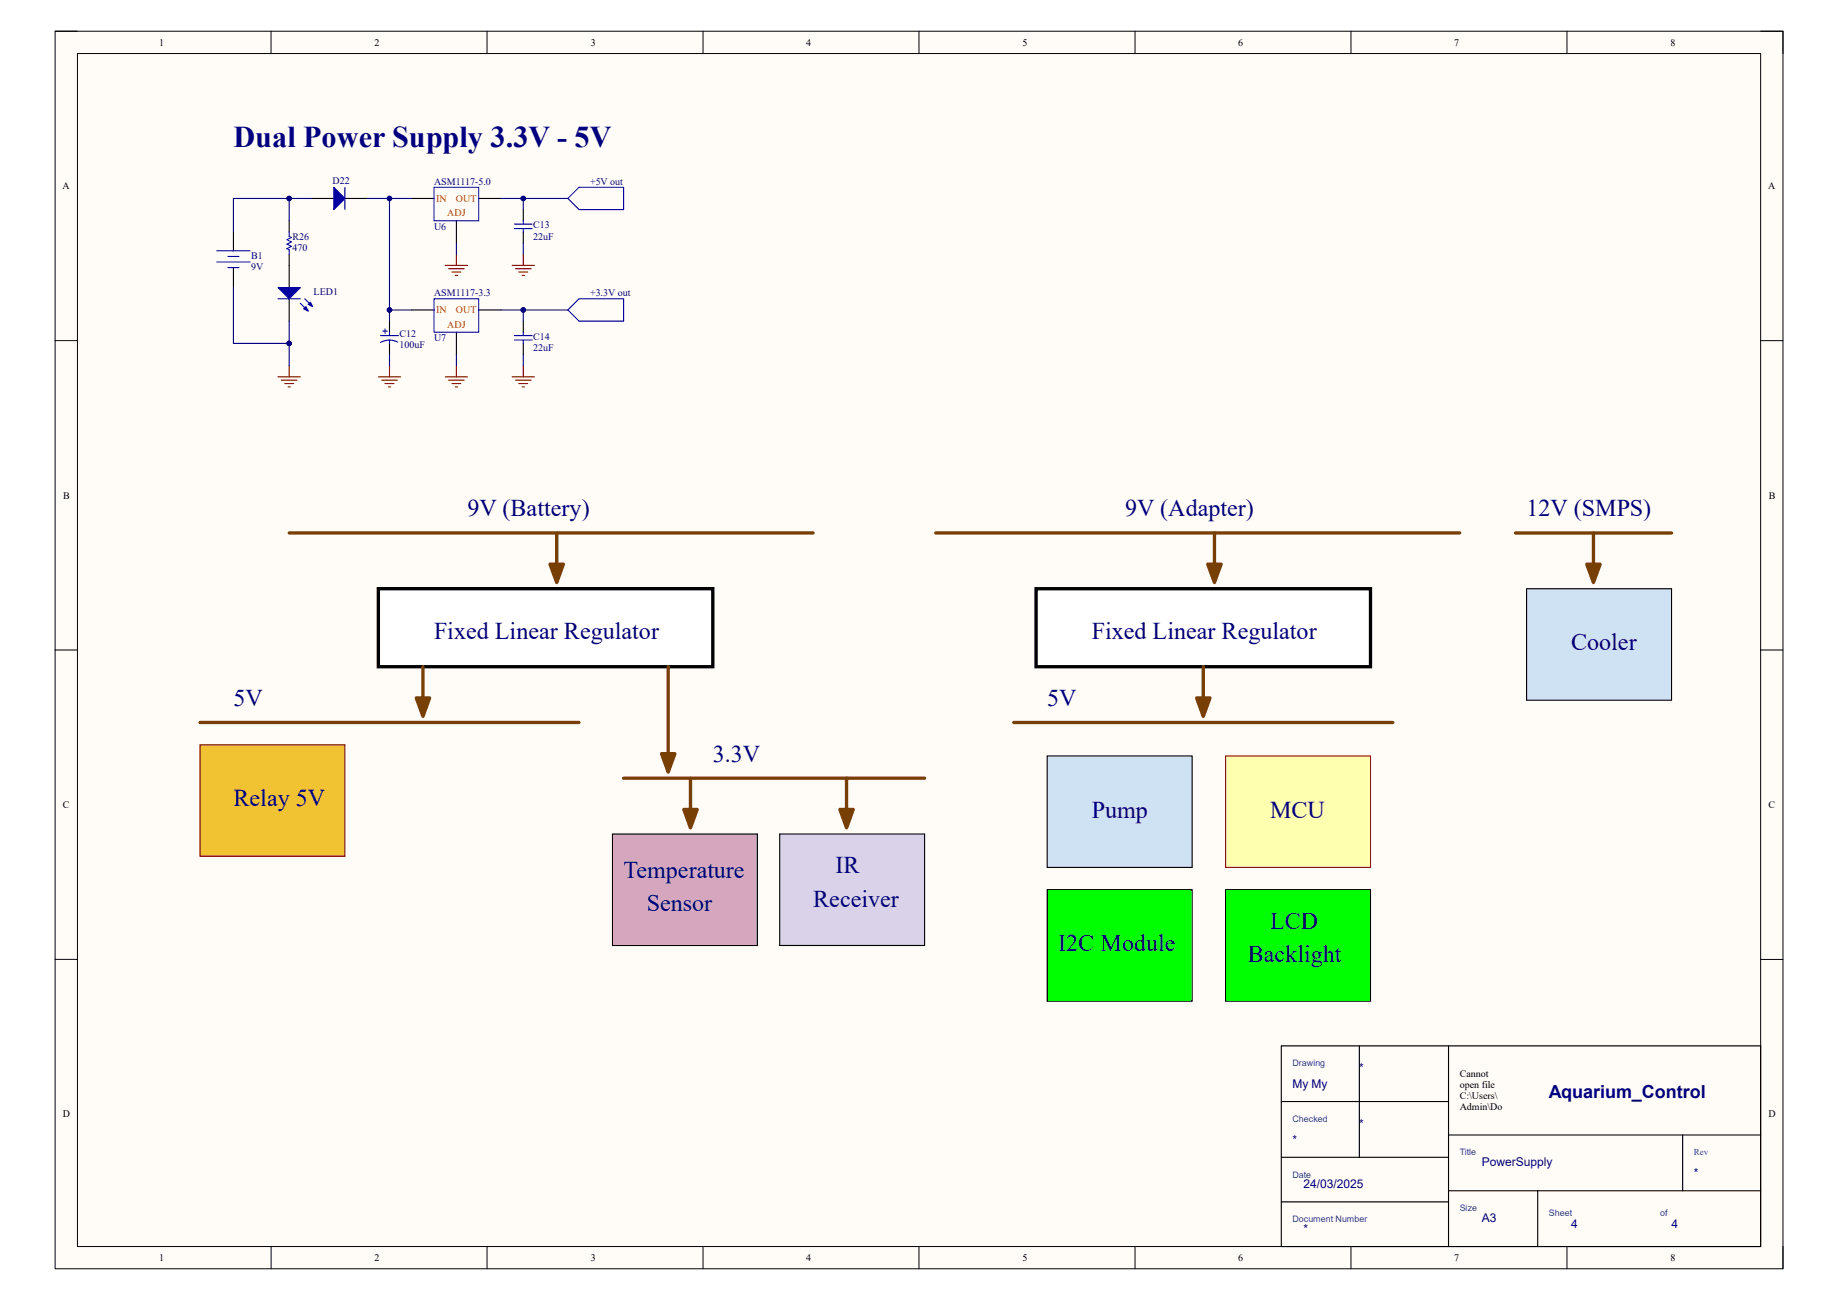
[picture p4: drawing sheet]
<svg xmlns="http://www.w3.org/2000/svg" width="420mm" height="297mm" viewBox="0 0 420 297" stroke-linecap="round" stroke-linejoin="round" font-family="sans-serif">
<path d="M12.6 7.1h394.8v282.8h-394.8z" fill-rule="evenodd" fill="#fffcf8"/>
<path d="M12.6 7.1h394.8v282.8h-394.8z" fill="none" stroke="#000" stroke-width=".23"/>
<path d="M17.7 12.2h384.6v272.6h-384.6z" fill-rule="evenodd" fill="#fffcf8"/>
<g fill="none" stroke="#000" stroke-width=".23">
<path d="M12.6 7.1h5.1M17.7 12.2h384.6v272.6h-384.6zM61.9 7.1v5.1M111.3 7.1v5.1M160.6 7.1v5.1M210 7.1v5.1M259.4 7.1v5.1M308.7 7.1v5.1M358.1 7.1v5.1M402.3 7.1h5.1v5.1M12.6 77.8h5.1M402.3 77.8h5.1"/>
<path d="M12.6 148.5h5.1M402.3 148.5h5.1M12.6 219.2h5.1M402.3 219.2h5.1M61.9 284.8v5.1M111.3 284.8v5.1M160.6 284.8v5.1M210 284.8v5.1M259.4 284.8v5.1M308.7 284.8v5.1M358.1 284.8v5.1M407.4 284.8v5.1"/>
</g>
<path d="M66.1 50.4v2.6M66.1 58.1v7.6M119.6 47.9v2.5M119.6 53v2.5M66.1 68.3v5.1" fill="none" stroke="#000" stroke-width=".25"/>
<path d="M66.1 53v1l.5 .3-1 .5 1 .5-1 .5 1 .5-1 .5 .5 .3v1M117.5 51.2h4.1M117.5 52.2h4.1M119.6 50.4v.8M119.6 52.2v.8" fill="none" stroke="#00f" stroke-width=".25"/>
<path d="M63.5 65.7h5.1l-2.5 2.6z" fill="#00f"/>
<path d="M63.5 65.7h5.1l-2.5 2.6zM68.6 69.3l1.8 1.8M69.6 68.3l1.8 1.8" fill="none" stroke="#00f" stroke-width=".25"/>
<path d="M69.4 70.6l.5-.5 .5 1z" fill="#00f"/>
<path d="M69.4 70.6l.5-.5 .5 1z" fill="none" stroke="#00f" stroke-width=".25"/>
<path d="M70.4 69.5l.5-.5 .5 1.1z" fill="#00f"/>
<path d="M49.5 57.3h7.7M49.5 59.9h7.7M52.1 58.6h2.5M99.2 42.8h10.2v7.6h-10.2zM129.8 45.3l2.5-2.5h10.2v5.1h-10.2zM52.1 61.1h2.5M63.5 68.3h5.1M70.4 69.5l.5-.5 .5 1.1z" fill="none" stroke="#00f" stroke-width=".25"/>
<path d="M53.3 53v4.3M71.2 45.3h5.1M78.8 45.3h5.1M94.1 45.3h5.1M104.3 50.4v5.1M109.4 45.3h5.1M53.3 61.1v4.6" fill="none" stroke="#000" stroke-width=".25"/>
<path d="M76.3 42.8l2.5 2.5-2.5 2.6z" fill="#00f"/>
<g fill="none" stroke="#00f" stroke-width=".25">
<path d="M76.3 42.8l2.5 2.5-2.5 2.6zM78.8 42.8v5.1M87 76.7h4M87.5 75.7h1M88 75.1v1.1M89 77.7l.8 .1 1.1 .4M89 77.7l-.8 .1-1.2 .4M89 75.9v.8M89 77.7v.8M99.2 68.3h10.2v7.6h-10.2zM117.5 76.7h4.1M117.5 77.7h4.1"/>
<path d="M119.6 75.9v.8M119.6 77.7v.8M132.3 68.3h10.2v5.1h-10.2l-2.5-2.6z"/>
</g>
<g fill="none" stroke="#000" stroke-width=".25">
<path d="M89 73.4v2.5M89 78.5v2.5M94.1 70.8h5.1M104.3 75.9v5.1M109.4 70.8h5.1M119.6 73.4v2.5M119.6 78.5v2.5M292.8 238.9v45.9M292.8 239h109.5v45.8h-109.5M310.6 238.9v25.5M331 238.9v45.9M292.8 251.7h38.2"/>
<path d="M331 259.3h71.3M384.5 259.3v12.8M292.8 264.4h38.2M292.8 274.6h38.2M331 272.1h71.3M351.4 272.1v12.7"/>
</g>
<g fill="none" stroke="#800000" stroke-width=".25">
<path d="M104.3 58.1v2.5M119.6 58.1v2.5M101.7 60.6h5.1M102.5 61.4h3.6M103.3 62.2h2M104 62.9h.5M117 60.6h5.1M117.8 61.4h3.6M118.5 62.2h2.1M119.3 62.9h.5M63.5 86.1h5.1M64.3 86.9h3.6"/>
<path d="M65.1 87.6h2M65.8 88.4h.5M66.1 83.6v2.5M86.5 86.1h5.1M87.2 86.9h3.6M88 87.6h2M88.7 88.4h.6M89 83.6v2.5M101.7 86.1h5.1M102.5 86.9h3.6M103.3 87.6h2M104 88.4h.5"/>
<path d="M104.3 83.6v2.5M117 86.1h5.1M117.8 86.9h3.6M118.5 87.6h2.1M119.3 88.4h.5M119.6 83.6v2.5"/>
</g>
<path d="M66.1 121.8h119.7M346.3 121.8h35.7M45.7 165.1h86.6M142.5 177.8h68.8" fill="none" stroke="#783f04" stroke-width=".76"/>
<path d="M86.5 134.5h76.4v17.8h-76.4z" fill-rule="evenodd" fill="#fff"/>
<path d="M86.5 134.5h76.4v17.8h-76.4z" fill="none" stroke="#000" stroke-width=".76"/>
<path d="M127.2 121.8v10.2" fill="none" stroke="#783f04" stroke-width=".76"/>
<path d="M125.7 128.9h3l-1.5 4.2z" fill="#783f04"/>
<path d="M125.7 128.9h3l-1.5 4.2zM96.6 152.3v10.2" fill="none" stroke="#783f04" stroke-width=".76"/>
<path d="M95.1 159.5h3.1l-1.6 4.2z" fill="#783f04"/>
<path d="M95.1 159.5h3.1l-1.6 4.2zM152.7 152.3v23" fill="none" stroke="#783f04" stroke-width=".76"/>
<path d="M151.2 172.2h3l-1.5 4.2z" fill="#783f04"/>
<path d="M151.2 172.2h3l-1.5 4.2z" fill="none" stroke="#783f04" stroke-width=".76"/>
<path d="M140 190.5h33.1v25.5h-33.1z" fill-rule="evenodd" fill="#d5a6bd"/>
<path d="M140 190.5h33.1v25.5h-33.1z" fill="none" stroke="#000" stroke-width=".25"/>
<path d="M178.2 190.5h33.1v25.5h-33.1z" fill-rule="evenodd" fill="#d9d2e9"/>
<path d="M178.2 190.5h33.1v25.5h-33.1z" fill="none" stroke="#000" stroke-width=".25"/>
<path d="M239.3 203.3h33.1v25.4h-33.1z" fill-rule="evenodd" fill="#0f0"/>
<path d="M239.3 203.3h33.1v25.4h-33.1z" fill="none" stroke="#000" stroke-width=".25"/>
<path d="M280 203.3h33.2v25.4h-33.2z" fill-rule="evenodd" fill="#0f0"/>
<path d="M280 203.3h33.2v25.4h-33.2z" fill="none" stroke="#000" stroke-width=".25"/>
<path d="M280 172.7h33.2v25.5h-33.2z" fill-rule="evenodd" fill="#ffffb0"/>
<path d="M280 172.7h33.2v25.5h-33.2z" fill="none" stroke="#800000" stroke-width=".25"/>
<path d="M45.7 170.2h33.1v25.4h-33.1z" fill-rule="evenodd" fill="#f1c232"/>
<path d="M45.7 170.2h33.1v25.4h-33.1z" fill="none" stroke="#800000" stroke-width=".25"/>
<path d="M231.6 165.1h86.7" fill="none" stroke="#783f04" stroke-width=".76"/>
<path d="M236.7 134.5h76.5v17.8h-76.5z" fill-rule="evenodd" fill="#fff"/>
<path d="M236.7 134.5h76.5v17.8h-76.5z" fill="none" stroke="#000" stroke-width=".76"/>
<path d="M277.5 121.8v10.2" fill="none" stroke="#783f04" stroke-width=".76"/>
<path d="M276 128.9h3l-1.5 4.2z" fill="#783f04"/>
<path d="M276 128.9h3l-1.5 4.2zM275 152.3v10.2" fill="none" stroke="#783f04" stroke-width=".76"/>
<path d="M273.4 159.5h3.1l-1.5 4.2z" fill="#783f04"/>
<path d="M213.8 121.8h119.7M273.4 159.5h3.1l-1.5 4.2z" fill="none" stroke="#783f04" stroke-width=".76"/>
<path d="M239.3 172.7h33.1v25.5h-33.1z" fill-rule="evenodd" fill="#cfe2f3"/>
<path d="M239.3 172.7h33.1v25.5h-33.1z" fill="none" stroke="#000" stroke-width=".25"/>
<path d="M348.8 134.5h33.2v25.5h-33.2z" fill-rule="evenodd" fill="#cfe2f3"/>
<path d="M348.8 134.5h33.2v25.5h-33.2z" fill="none" stroke="#000" stroke-width=".25"/>
<path d="M364.1 121.8v10.2" fill="none" stroke="#783f04" stroke-width=".76"/>
<path d="M362.6 128.9h3l-1.5 4.2z" fill="#783f04"/>
<path d="M362.6 128.9h3l-1.5 4.2zM157.8 177.8v10.2" fill="none" stroke="#783f04" stroke-width=".76"/>
<path d="M156.3 184.9h3l-1.5 4.2z" fill="#783f04"/>
<path d="M193.4 177.8v10.2M156.3 184.9h3l-1.5 4.2z" fill="none" stroke="#783f04" stroke-width=".76"/>
<path d="M191.9 184.9h3.1l-1.6 4.2z" fill="#783f04"/>
<path d="M191.9 184.9h3.1l-1.6 4.2z" fill="none" stroke="#783f04" stroke-width=".76"/>
<path d="M83.9 45.3h10.2" fill="none" stroke="#000080" stroke-width=".25"/>
<circle cx="89" cy="45.3" r=".51" fill="#000080"/>
<circle cx="89" cy="45.3" r=".51" fill="none" stroke="#000080" stroke-width=".23"/>
<path d="M114.5 45.3h15.3" fill="none" stroke="#000080" stroke-width=".25"/>
<circle cx="119.6" cy="45.3" r=".51" fill="#000080"/>
<circle cx="119.6" cy="45.3" r=".51" fill="none" stroke="#000080" stroke-width=".23"/>
<path d="M119.6 45.3v2.6" fill="none" stroke="#000080" stroke-width=".25"/>
<circle cx="119.6" cy="45.3" r=".51" fill="#000080"/>
<circle cx="119.6" cy="45.3" r=".51" fill="none" stroke="#000080" stroke-width=".23"/>
<path d="M89 45.3v25.5h5.1M104.3 55.5v2.6M119.6 55.5v2.6" fill="none" stroke="#000080" stroke-width=".25"/>
<circle cx="89" cy="45.3" r=".51" fill="#000080"/>
<circle cx="89" cy="45.3" r=".51" fill="none" stroke="#000080" stroke-width=".23"/>
<circle cx="89" cy="70.8" r=".51" fill="#000080"/>
<circle cx="89" cy="70.8" r=".51" fill="none" stroke="#000080" stroke-width=".23"/>
<path d="M114.5 70.8h15.3M104.3 81v2.6" fill="none" stroke="#000080" stroke-width=".25"/>
<circle cx="119.6" cy="70.8" r=".51" fill="#000080"/>
<circle cx="119.6" cy="70.8" r=".51" fill="none" stroke="#000080" stroke-width=".23"/>
<path d="M119.6 70.8v2.6" fill="none" stroke="#000080" stroke-width=".25"/>
<circle cx="119.6" cy="70.8" r=".51" fill="#000080"/>
<circle cx="119.6" cy="70.8" r=".51" fill="none" stroke="#000080" stroke-width=".23"/>
<path d="M89 70.8v2.6M119.6 81v2.6" fill="none" stroke="#000080" stroke-width=".25"/>
<circle cx="89" cy="70.8" r=".51" fill="#000080"/>
<circle cx="89" cy="70.8" r=".51" fill="none" stroke="#000080" stroke-width=".23"/>
<path d="M66.1 73.4v10.2M89 81v2.6" fill="none" stroke="#000080" stroke-width=".25"/>
<circle cx="66.1" cy="78.5" r=".51" fill="#000080"/>
<circle cx="66.1" cy="78.5" r=".51" fill="none" stroke="#000080" stroke-width=".23"/>
<path d="M53.3 65.7v12.8h12.8" fill="none" stroke="#000080" stroke-width=".25"/>
<circle cx="66.1" cy="78.5" r=".51" fill="#000080"/>
<circle cx="66.1" cy="78.5" r=".51" fill="none" stroke="#000080" stroke-width=".23"/>
<path d="M66.1 45.3v5.1" fill="none" stroke="#000080" stroke-width=".25"/>
<circle cx="66.1" cy="45.3" r=".51" fill="#000080"/>
<circle cx="66.1" cy="45.3" r=".51" fill="none" stroke="#000080" stroke-width=".23"/>
<path d="M71.2 45.3h-17.9v7.7" fill="none" stroke="#000080" stroke-width=".25"/>
<circle cx="66.1" cy="45.3" r=".51" fill="#000080"/>
<circle cx="66.1" cy="45.3" r=".51" fill="none" stroke="#000080" stroke-width=".23"/>
<text font-size="6.9" fill="#000080" x="53.3" y="33.7">Dual Power Supply 3.3V - 5V</text>
<g font-size="5.5" fill="#000080">
<text x="106.8" y="118">9V (Battery)</text>
<text x="257.1" y="118">9V (Adapter)</text>
<text x="348.8" y="118">12V (SMPS)</text>
<text x="99.2" y="146">Fixed Linear Regulator</text>
<text x="249.5" y="146">Fixed Linear Regulator</text>
<text x="359" y="148.5">Cooler</text>
<text x="53.3" y="161.3">5V</text>
<text x="239.3" y="161.3">5V</text>
<text x="162.9" y="174">3.3V</text>
<text x="53.3" y="184.2">Relay 5V</text>
<text x="249.5" y="186.8">Pump</text>
<text x="290.2" y="186.8">MCU</text>
<text x="142.5" y="200.5">Temperature</text>
<text x="190.9" y="199.5">IR</text>
<text x="147.8" y="208.2">Sensor</text>
<text x="185.8" y="207.1">Receiver</text>
<text x="290.2" y="212.3">LCD</text>
<text x="241.8" y="217.3">I2C Module</text>
<text x="285.1" y="219.9">Backlight</text>
</g>
<text font-size="4.1" fill="#000080" x="353.9" y="250.8">Aquarium_Control</text>
<g font-size="2.8" fill="#000080">
<text x="310.6" y="244.9">*</text>
<text x="295.3" y="248.5">My My</text>
<text x="310.6" y="257.7">*</text>
<text x="295.3" y="261.3">*</text>
<text x="338.6" y="266.4">PowerSupply</text>
<text x="387" y="268.9">*</text>
<text x="297.9" y="271.4">24/03/2025</text>
<text x="297.9" y="281.6">*</text>
<text x="338.6" y="279.1">A3</text>
<text x="359" y="280.6">4</text>
<text x="381.9" y="280.6">4</text>
</g>
<g font-size="2.3">
<text x="36.4" y="10.5">1</text>
<text x="85.6" y="10.5">2</text>
<text x="135" y="10.5">3</text>
<text x="184.2" y="10.5">4</text>
<text x="233.7" y="10.5">5</text>
<text x="283" y="10.5">6</text>
<text x="332.3" y="10.5">7</text>
<text x="381.7" y="10.5">8</text>
<text x="14.3" y="43.2">A</text>
<text x="404" y="43.2">A</text>
<text x="14.4" y="113.9">B</text>
<text x="404.2" y="113.9">B</text>
<text x="14.4" y="184.6">C</text>
<text x="404.1" y="184.6">C</text>
<text x="333.5" y="246">Cannot</text>
<text x="333.5" y="248.5">open file</text>
<text x="333.5" y="251">C:\Users\</text>
<text x="14.4" y="255.3">D</text>
<text x="333.5" y="253.6">Admin\Do</text>
<text x="404.1" y="255.3">D</text>
<text x="36.4" y="288.1">1</text>
<text x="85.6" y="288.1">2</text>
<text x="135" y="288.1">3</text>
<text x="184.2" y="288.1">4</text>
<text x="233.7" y="288.1">5</text>
<text x="283" y="288.1">6</text>
<text x="332.3" y="288.1">7</text>
<text x="381.7" y="288.1">8</text>
</g>
<g font-size="2.3" fill="#000080">
<text x="76" y="42">D22</text>
<text x="99.2" y="42.3">ASM1117-5.0</text>
<text x="134.8" y="42.3">+5V out</text>
<text x="99.2" y="52.5">U6</text>
<text x="121.8" y="52.2">C13</text>
<text x="57.4" y="59.1">B1</text>
<text x="66.8" y="57.3">470</text>
<text x="66.8" y="54.8">R26</text>
<text x="121.8" y="54.8">22uF</text>
<text x="57.4" y="61.6">9V</text>
<text x="71.7" y="67.5">LED1</text>
<text x="99.2" y="67.7">ASM1117-3.3</text>
<text x="134.8" y="67.7">+3.3V out</text>
<text x="91.3" y="76.9">C12</text>
<text x="99.2" y="77.9">U7</text>
<text x="121.8" y="77.7">C14</text>
<text x="91.3" y="79.5">100uF</text>
<text x="121.8" y="80.2">22uF</text>
</g>
<g font-size="2.3" fill="#f00">
<text x="99.7" y="46.1">IN</text>
<text x="104.2" y="46.1">OUT</text>
<text x="102.2" y="49.4">ADJ</text>
<text x="99.7" y="71.6">IN</text>
<text x="104.2" y="71.6">OUT</text>
<text x="102.2" y="74.9">ADJ</text>
</g>
<text font-size="2.1" fill="#0b5394" x="387" y="263.9">Rev</text>
<g font-size="2" fill="#0b5394">
<text x="295.3" y="243.6">Drawing</text>
<text x="295.3" y="256.3">Checked</text>
<text x="333.5" y="263.9">Title</text>
<text x="295.3" y="269">Date</text>
<text x="295.3" y="279.2">Document Number</text>
<text x="333.5" y="276.7">Size</text>
<text x="353.9" y="277.8">Sheet</text>
<text x="379.4" y="277.8">of</text>
</g>
</svg>
